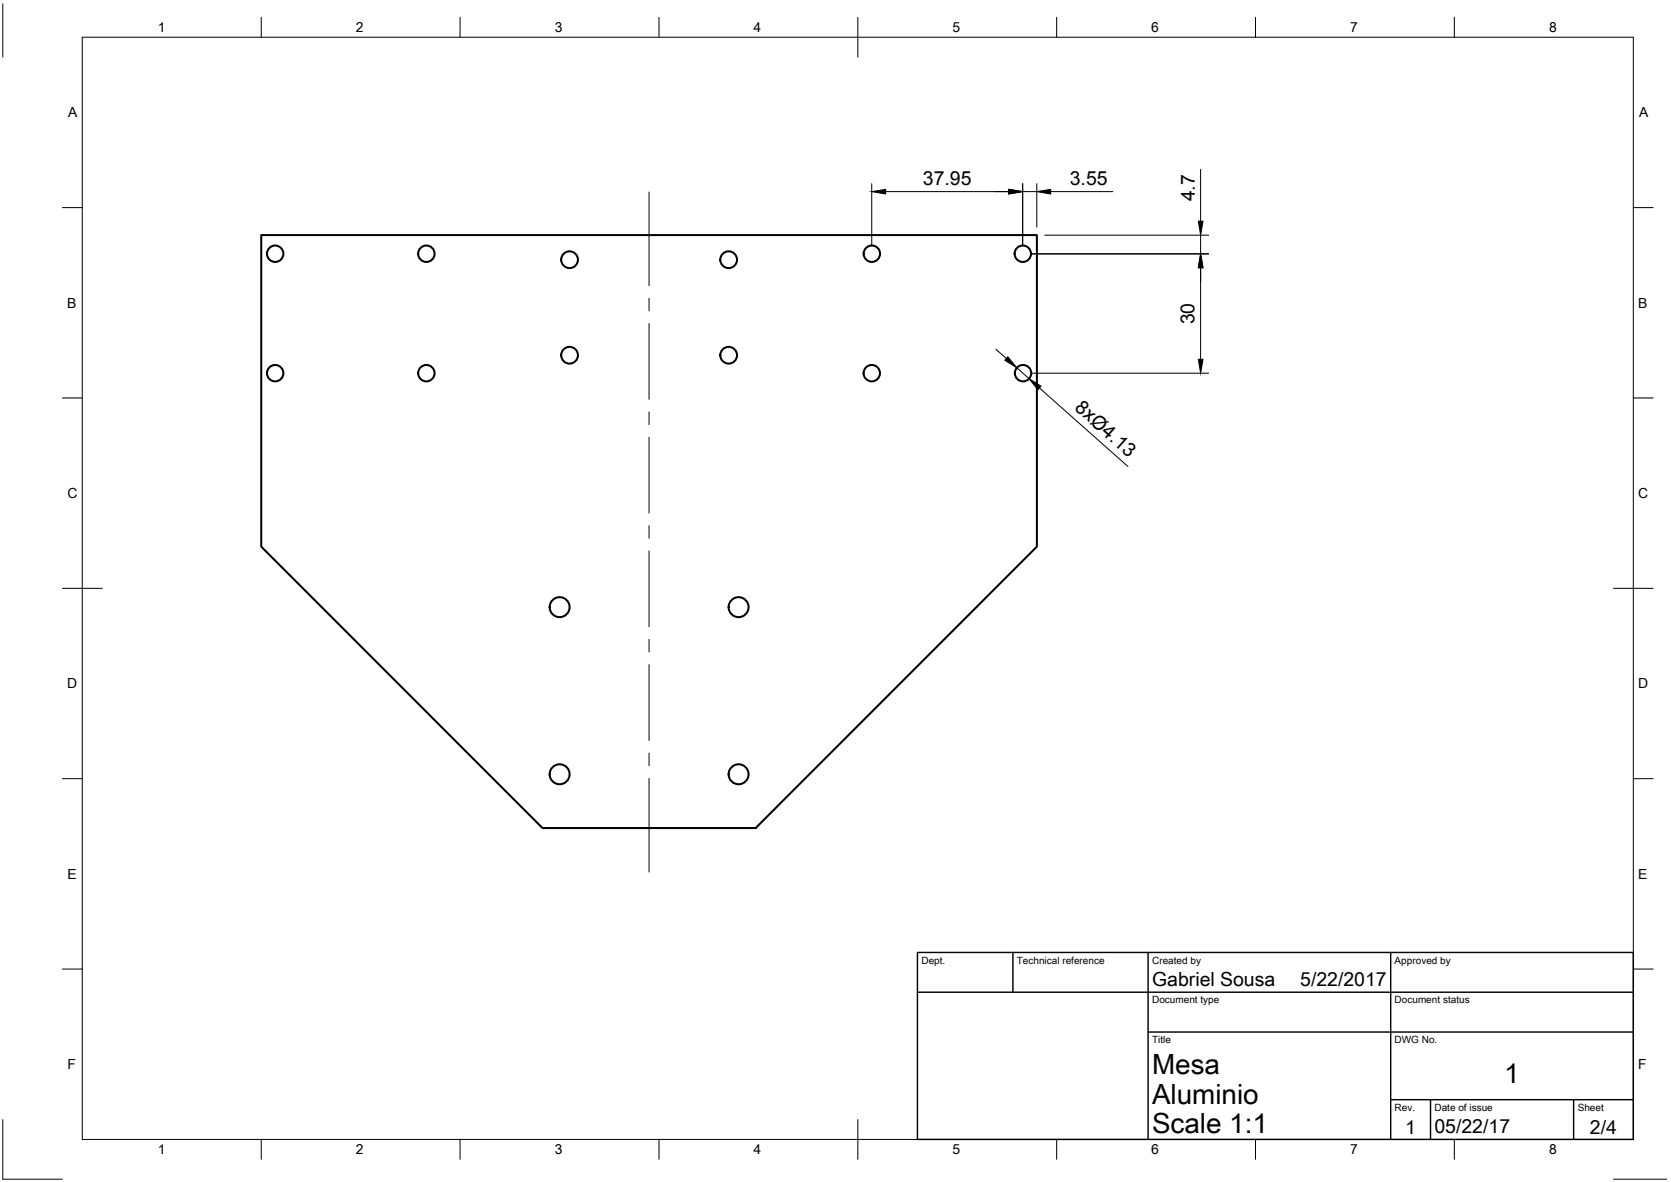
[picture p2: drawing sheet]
<svg xmlns="http://www.w3.org/2000/svg" width="420mm" height="297mm" viewBox="0 0 420 297" stroke-linecap="round" stroke-linejoin="round" font-family="sans-serif">
<!-- layer: Visible -->
<g fill="none" stroke="#000" stroke-width=".51">
<path d="M65.7 59.1h195v78.3l-70.7 70.7h-53.6l-70.7-70.7z"/>
<circle cx="69.2" cy="63.8" r="2.06"/>
<circle cx="107.2" cy="63.8" r="2.06"/>
<circle cx="143.2" cy="65.3" r="2.11"/>
<circle cx="183.2" cy="65.3" r="2.11"/>
<circle cx="219.2" cy="63.8" r="2.06"/>
<circle cx="257.2" cy="63.8" r="2.06"/>
<circle cx="69.2" cy="93.8" r="2.06"/>
<circle cx="107.2" cy="93.8" r="2.06"/>
<circle cx="143.2" cy="89.3" r="2.11"/>
<circle cx="183.2" cy="89.3" r="2.11"/>
<circle cx="219.2" cy="93.8" r="2.06"/>
<circle cx="257.2" cy="93.8" r="2.06"/>
<circle cx="140.7" cy="152.6" r="2.51"/>
<circle cx="185.7" cy="152.6" r="2.51"/>
<circle cx="140.7" cy="194.6" r="2.51"/>
<circle cx="185.7" cy="194.6" r="2.51"/>
</g>
<!-- layer: Border -->
<g fill="none" stroke="#000" stroke-width=".25">
<path d="M.7 1v13.4M20.7 9.4h390v276.9h-390zM65.7 4.4v5M115.7 4.4v5M165.7 4.4v5M215.7 4.4v10M265.7 4.4v5M315.7 4.4v5M365.7 4.4v5M15.7 52.2h5M410.7 52.2h5M15.7 100h5"/>
<path d="M410.7 100h5M15.7 147.8h10M405.7 147.8h10M15.7 195.7h5M410.7 195.7h5M15.7 243.5h5M410.7 243.5h5M.7 281.3v15h15M65.7 286.3v5M115.7 286.3v5M165.7 286.3v5M215.7 281.3v10"/>
<path d="M265.7 286.3v5M315.7 286.3v5M365.7 286.3v5M405.7 296.3h13.4"/>
</g>
<!-- layer: TitleBlock -->
<path d="M230.7 239.4h180v46.9h-180zM254.7 239.4v9.9M288.7 239.4v46.9M349.7 239.4v46.9M230.7 249.3h180M288.7 259.4h122M349.7 276.4h61M359.7 276.4v9.9M395.7 276.4v9.9" fill="none" stroke="#000" stroke-width=".36"/>
<!-- layer: Dimensions -->
<g fill="none" stroke="#000" stroke-width=".25">
<path d="M219.2 46.2v15.6M222.7 48.2h30.9M257.1 46.2v15.6M257.1 48.2h3.6M260.7 46.2v10.9M262.7 59.1h41.2M264.2 48.2h15.6M301.9 42.6v13M301.9 59.1v4.7M259.2 63.8h44.7M301.9 67.3v23M250.4 87.8l2.6 2.3"/>
<path d="M255.7 92.4l3 2.8M259.2 93.8h44.7M261.4 97.5l22.2 19.7"/>
</g>
<path d="M219.2 48.2l3.5-.6v1.1zM253.6 47.6l3.5 .6-3.5 .5zM260.7 48.2l3.5-.6v1.1zM301.3 55.6h1.2l-.6 3.5zM301.9 63.8l.6 3.5h-1.2zM253.4 89.7l2.3 2.7-3-1.9zM258.7 95.2l3.1 1.8-.8 .9zM301.3 90.3h1.2l-.6 3.5z" fill="#000" stroke="#000" stroke-width=".25"/>
<!-- layer: Center Lines -->
<path d="M163.2 48.3v23.5M163.2 75v3.1M163.2 81.3v19.1M163.2 103.5v3.2M163.2 109.9v19M163.2 132.1v3.2M163.2 138.5v19M163.2 160.7v3.2M163.2 167v19.1M163.2 189.3v3.1M163.2 195.6v23.5" fill="none" stroke="#000" stroke-width=".25"/>
<g font-size="7">
<text x="289.7" y="269.9">Mesa</text>
<text x="378.2" y="272.3">1</text>
<text x="289.7" y="277.3">Aluminio</text>
<text x="289.7" y="284.8">Scale 1:1</text>
</g>
<g font-size="4.9">
<text x="232.1" y="46.6">37.95</text>
<text x="269" y="46.6">3.55</text>
<text x="300.4" y="50.6" transform="rotate(-90 300.4 50.6)">4.7</text>
<text x="300.3" y="81.5" transform="rotate(-90 300.3 81.5)">30</text>
<text x="270" y="102.8" transform="rotate(42 270 102.8)">8xØ4.13</text>
<text x="289.7" y="247.8">Gabriel Sousa</text>
<text x="326.9" y="247.8">5/22/2017</text>
<text x="353.3" y="285">1</text>
<text x="360.7" y="284.8">05/22/17</text>
<text x="399.8" y="284.9">2/4</text>
</g>
<g font-size="3.5">
<text x="39.7" y="8.1">1</text>
<text x="89.5" y="8.1">2</text>
<text x="139.5" y="8.1">3</text>
<text x="189.4" y="8.1">4</text>
<text x="239.5" y="8.1">5</text>
<text x="289.4" y="8.1">6</text>
<text x="339.5" y="8.1">7</text>
<text x="389.5" y="8.1">8</text>
<text x="17.1" y="29.5">A</text>
<text x="412.1" y="29.5">A</text>
<text x="16.9" y="77.3">B</text>
<text x="411.9" y="77.3">B</text>
<text x="16.9" y="125.2">C</text>
<text x="411.9" y="125.2">C</text>
<text x="16.9" y="173">D</text>
<text x="411.9" y="173">D</text>
<text x="16.9" y="220.9">E</text>
<text x="411.9" y="220.9">E</text>
<text x="16.9" y="268.7">F</text>
<text x="411.9" y="268.7">F</text>
<text x="39.7" y="290.1">1</text>
<text x="89.5" y="290.1">2</text>
<text x="139.5" y="290.1">3</text>
<text x="189.4" y="290.1">4</text>
<text x="239.5" y="290.1">5</text>
<text x="289.4" y="290.1">6</text>
<text x="339.5" y="290.1">7</text>
<text x="389.5" y="290.1">8</text>
</g>
<g font-size="2.5">
<text x="231.7" y="242.1">Dept.</text>
<text x="255.7" y="242.1">Technical reference</text>
<text x="289.7" y="242.1">Created by</text>
<text x="350.7" y="242.1">Approved by</text>
<text x="289.7" y="252.1">Document type</text>
<text x="350.7" y="252.1">Document status</text>
<text x="289.7" y="262.1">Title</text>
<text x="350.7" y="262.1">DWG No.</text>
<text x="350.7" y="279.1">Rev.</text>
<text x="360.7" y="279.1">Date of issue</text>
<text x="396.7" y="279.1">Sheet</text>
</g>
</svg>
